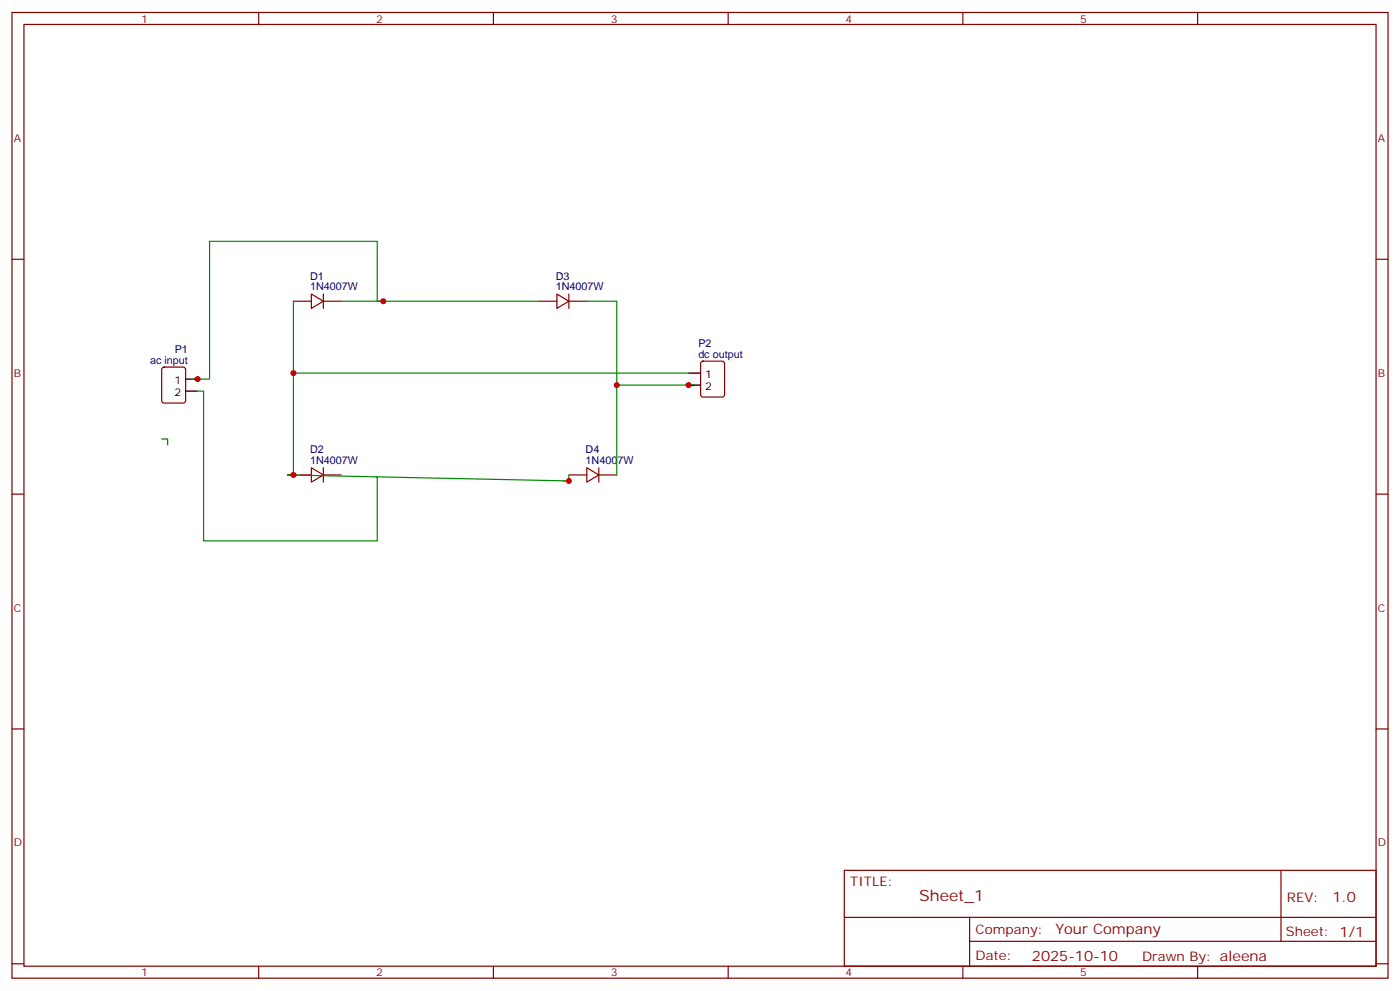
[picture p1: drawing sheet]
<svg xmlns="http://www.w3.org/2000/svg" width="412mm" height="292mm" viewBox="0 0 412 292" stroke-linecap="round" stroke-linejoin="round" font-family="sans-serif">
<g fill="none" stroke="#870000" stroke-width=".35">
<path d="M3.5 3.7h405.4v284.3h-405.4zM7.1 7.2h398.2v277.3h-398.2zM76.2 3.7v3.5M145.3 3.7v3.5M214.5 3.7v3.5M283.6 3.7v3.5M352.8 3.7v3.5M3.5 76.3h3.6M405.3 76.3h3.6M86.4 88.7h5.3M91.7 86.6l3.5 2.1-3.5 2.1zM95.2 88.7h5.3"/>
<path d="M95.2 86.6v4.2M158.7 88.7h5.3M164 86.6l3.6 2.1-3.6 2.1zM167.6 88.7h5.3M167.6 86.6v4.2M47.9 108.3l.4-.2h5.7l.6 .4 .1 9.5-.5 .6-5.9 .1-.6-.5-.1-9.4zM206.6 106.5l.5-.2h5.6l.7 .5v9.4l-.4 .7h-5.9l-.7-.5v-9.4zM86.4 139.8h5.3M91.7 137.7l3.5 2.1-3.5 2.2zM95.2 137.7v4.3M95.2 139.8h5.3M167.6 139.8h5.3"/>
<path d="M172.9 137.7l3.5 2.1-3.5 2.2zM176.4 139.8h5.3M176.4 137.7v4.3M3.5 145.5h3.6M405.3 145.5h3.6M3.5 214.6h3.6M405.3 214.6h3.6M248.7 256.3h156.6v28.2h-156.6zM377.3 256.3v20.9M248.7 270.1h156.5M285.6 277.2h119.6M285.6 270.1v14.1"/>
<path d="M3.5 283.8h3.6M76.2 284.5v3.5M145.3 284.5v3.5M214.5 284.5v3.5M283.6 284.5v3.5M352.8 284.5v3.5M405.3 283.8h3.6"/>
</g>
<path d="M86.4 88.7v51.1h-1.7l82.9 1.8v-1.8M100.5 88.7h58.2M112.9 88.7h-1.8v-17.7h-49.4v40.6h-5.3M172.9 88.7h8.8v51.1M58.2 115.1h1.8v44.1h51.1v-18.7h-.3M86.4 109.9h116.4M181.7 113.4h22.9M47.6 129.3h1.8v1.7M165.8 141.6h1.8" fill="none" stroke="#008700" stroke-width=".35"/>
<path d="M54.7 111.6h3.5M54.7 115.1h3.5M202.8 109.9h3.6M202.8 113.4h3.6" fill="none" stroke="#000" stroke-width=".35"/>
<g fill="#c00">
<circle cx="86.4" cy="139.8" r=".88"/>
<circle cx="112.9" cy="88.7" r=".88"/>
<circle cx="86.4" cy="109.9" r=".88"/>
<circle cx="181.7" cy="113.4" r=".88"/>
<circle cx="167.6" cy="141.6" r=".88"/>
<circle cx="202.8" cy="113.4" r=".88"/>
<circle cx="58.2" cy="111.6" r=".88"/>
</g>
<text font-size="4.6" fill="#800" x="270.8" y="265.3">Sheet_1</text>
<g font-size="4.2" fill="#800">
<text x="392.5" y="265.5">1.0</text>
<text x="310.9" y="275.1">Your Company</text>
<text x="304" y="282.9">2025-10-10</text>
</g>
<g font-size="3.9" fill="#800">
<text x="250.5" y="260.8">TITLE:</text>
<text x="379.1" y="265.5">REV:</text>
<text x="287.4" y="275">Company:</text>
<text x="378.7" y="275.7">Sheet: 1/1</text>
<text x="287.4" y="282.7">Date:</text>
<text x="336.4" y="282.8">Drawn By: aleena</text>
</g>
<g font-size="3.2" fill="#800">
<text x="41.6" y="6.7">1</text>
<text x="110.8" y="6.7">2</text>
<text x="179.9" y="6.7">3</text>
<text x="249.1" y="6.7">4</text>
<text x="318.2" y="6.7">5</text>
<text x="4.1" y="41.8">A</text>
<text x="405.9" y="41.8">A</text>
<text x="4.1" y="110.9">B</text>
<text x="405.9" y="110.9">B</text>
<text x="4.1" y="180.1">C</text>
<text x="405.9" y="180.1">C</text>
<text x="4.1" y="249.2">D</text>
<text x="405.9" y="249.2">D</text>
<text x="41.6" y="287.5">1</text>
<text x="110.8" y="287.5">2</text>
<text x="179.9" y="287.5">3</text>
<text x="249.1" y="287.5">4</text>
<text x="318.2" y="287.5">5</text>
</g>
<g font-size="3.2" fill="#000080">
<text x="91.4" y="82.3">D1</text>
<text x="163.7" y="82.3">D3</text>
<text x="91.4" y="85.5">1N4007W</text>
<text x="163.7" y="85.5">1N4007W</text>
<text x="44.2" y="107">ac input</text>
<text x="51.5" y="103.9">P1</text>
<text x="205.7" y="105.3">dc output</text>
<text x="205.7" y="102.1">P2</text>
<text x="91.4" y="136.7">1N4007W</text>
<text x="91.4" y="133.5">D2</text>
<text x="172.5" y="136.7">1N4007W</text>
<text x="172.5" y="133.5">D4</text>
</g>
<g font-size="3.2">
<text x="51.4" y="113">1</text>
<text x="207.7" y="111.3">1</text>
<text x="51.4" y="116.6">2</text>
<text x="207.7" y="114.8">2</text>
</g>
</svg>
